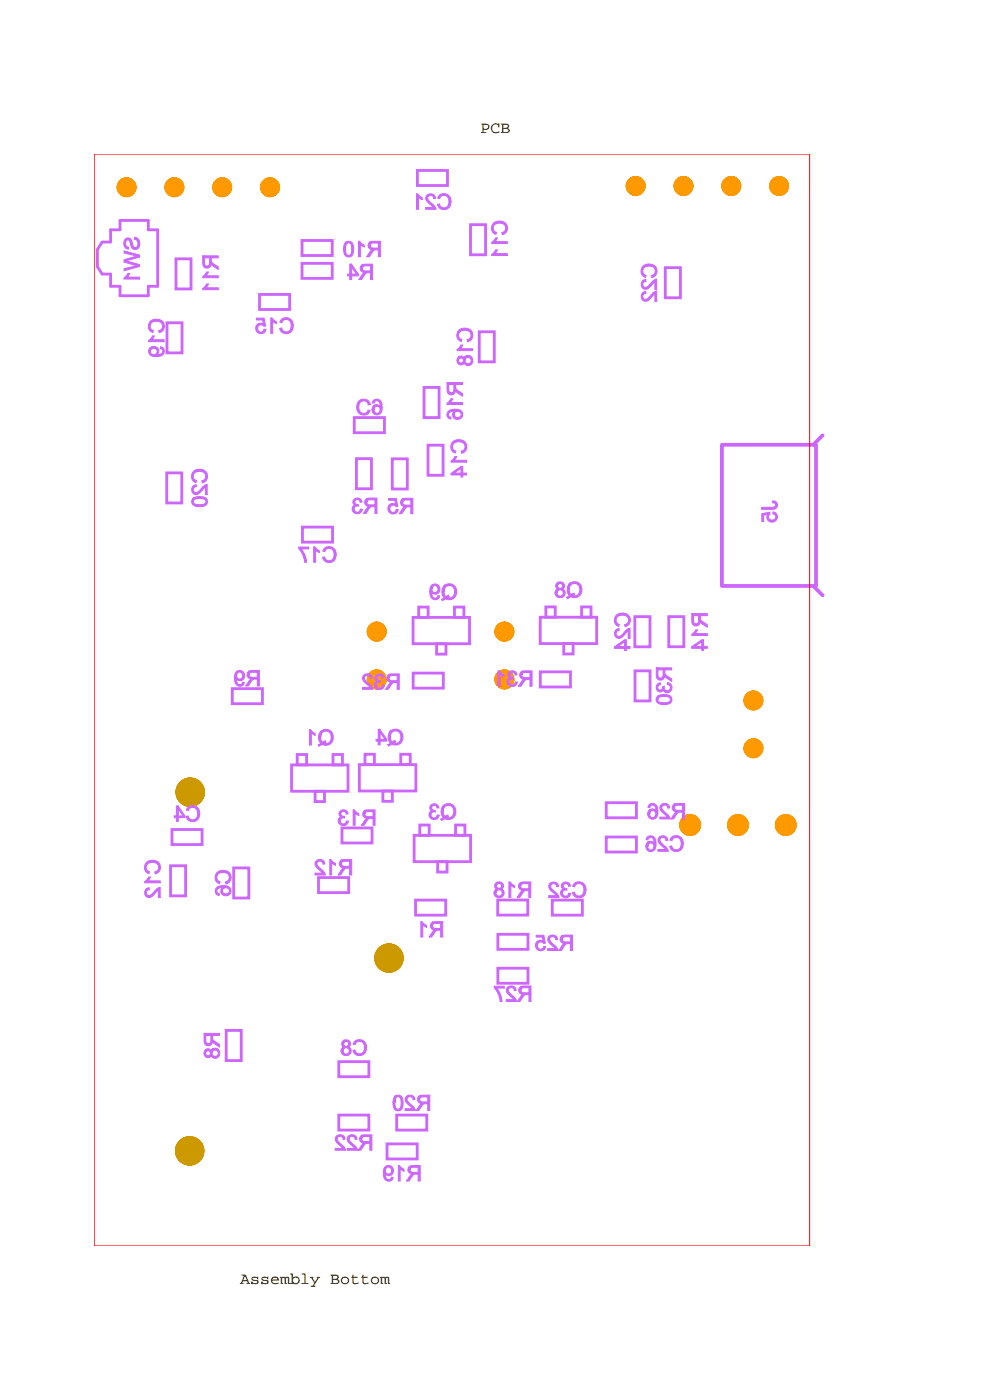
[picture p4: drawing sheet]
<svg xmlns="http://www.w3.org/2000/svg" width="210mm" height="297mm" viewBox="0 0 210 297" stroke-linecap="round" stroke-linejoin="round" font-family="sans-serif">
<!-- layer: 4 -->
<g fill="none" stroke="#c6f" stroke-width=".6">
<path d="M88.5 36.2h6.4v3.2h-6.4zM23.5 48.8h2v-2h6v2h1.9v11.9h-1.9v2h-6v-2h-2v-2.6h-1.8l-1-1.5v-3.6l1-1.7h1.8zM37.3 54.9h3.2v6.4h-3.2zM64.1 51h6.4v3.2h-6.4zM64.1 55.9h6.4v3.2h-6.4zM99.8 47.7h3.2v6.3h-3.2zM141.1 56.8h3.2v6.4h-3.2zM35.4 68.5h3.2v6.4h-3.2zM55.1 62.5h6.3v3.2h-6.3zM101.7 70.4h3.1v6.4h-3.1zM75.1 88.6h6.4v3.2h-6.4zM75.6 97.3h3.2v6.4h-3.2z"/>
<path d="M83.2 97.3h3.2v6.4h-3.2zM89.9 82.2h3.2v6.4h-3.2zM90.8 94.4h3.2v6.4h-3.2zM35.4 100.3h3.2v6.4h-3.2zM64.2 111.8h6.3v3.2h-6.3zM87.6 131h12v5.6h-12zM88.8 128.8h2v2.2h-2zM92.6 136.6h2v2.2h-2zM96.4 128.8h2v2.2h-2zM114.6 130.9h12v5.6h-12zM115.8 128.7h2v2.2h-2zM119.6 136.5h2v2.2h-2z"/>
<path d="M123.4 128.7h2v2.2h-2zM134.7 130.8h3.2v6.4h-3.2zM141.9 130.8h3.1v6.4h-3.1zM49.3 146.1h6.4v3.2h-6.4zM87.6 142.8h6.4v3.2h-6.4zM114.6 142.5h6.4v3.2h-6.4zM134.7 142.3h3.2v6.4h-3.2zM36.5 176h6.4v3.2h-6.4zM61.8 162.3h12v5.6h-12zM63 160.1h2v2.2h-2zM66.8 167.9h2v2.1h-2zM70.6 160.1h2v2.2h-2z"/>
<path d="M72.5 175.6h6.4v3.2h-6.4zM76.2 162.2h12v5.6h-12zM77.4 160h2v2.2h-2zM81.2 167.8h2v2.2h-2zM85 160h2v2.2h-2zM87.8 177.2h12v5.6h-12zM89 175h2v2.2h-2zM96.6 175h2v2.2h-2zM128.6 170.3h6.4v3.2h-6.4zM128.6 177.6h6.4v3.1h-6.4zM36.2 183.7h3.2v6.3h-3.2zM49.6 184.1h3.2v6.4h-3.2z"/>
<path d="M67.6 186.2h6.4v3.2h-6.4zM88.1 190.9h6.4v3.2h-6.4zM92.8 182.8h2v2.2h-2zM105.6 190.9h6.4v3.2h-6.4zM105.6 198.2h6.4v3.2h-6.4zM117.1 190.9h6.4v3.2h-6.4zM48 218.6h3.2v6.4h-3.2zM105.6 205.4h6.4v3.2h-6.4zM71.9 236.5h6.3v3.2h-6.3zM71.9 225.2h6.3v3.2h-6.3zM84.1 236.5h6.4v3.2h-6.4zM82.1 242.7h6.4v3.2h-6.4z"/>
</g>
<path d="M153.1 94.4h20v29.9h-20zM174.5 92.4l-2 2M172.5 124.3l2 2" fill="none" stroke="#c6f" stroke-width=".79"/>
<path d="M20 32.7h151.7v231.6h-151.7z" fill="none" stroke="#f00" stroke-width=".21"/>
<g fill="#f90" stroke="#f90" stroke-width=".21">
<circle cx="107" cy="134" r="2"/>
<circle cx="159.8" cy="158.7" r="1.99"/>
<circle cx="159.8" cy="148.6" r="1.99"/>
<circle cx="79.9" cy="134" r="2"/>
<circle cx="156.5" cy="175" r="2.2"/>
<circle cx="166.7" cy="175" r="2.2"/>
<circle cx="146.4" cy="175" r="2.2"/>
<circle cx="155.1" cy="39.5" r="1.99"/>
<circle cx="145" cy="39.5" r="1.99"/>
<circle cx="134.8" cy="39.5" r="1.99"/>
<circle cx="165.3" cy="39.5" r="1.99"/>
<circle cx="47.1" cy="39.7" r="1.99"/>
<circle cx="37" cy="39.7" r="1.99"/>
<circle cx="26.8" cy="39.7" r="1.99"/>
<circle cx="57.3" cy="39.7" r="1.99"/>
</g>
<g fill="#c90" stroke="#c90" stroke-width=".21">
<circle cx="40.2" cy="244.1" r="3"/>
<circle cx="82.5" cy="203.2" r="2.99"/>
<circle cx="40.3" cy="168" r="3"/>
</g>
<g font-size="4.8" fill="#c6f">
<text x="87.3" y="44.3">C21</text>
<text x="72.5" y="54.4">R10</text>
<text x="73.4" y="59.2">R4</text>
<text x="107.6" y="55.2" transform="rotate(-90 107.6 55.2)">C11</text>
<text x="29.6" y="60.3" transform="rotate(-90 29.6 60.3)">SW1</text>
<text x="46.3" y="62.5" transform="rotate(-90 46.3 62.5)">R11</text>
<text x="139.3" y="64.4" transform="rotate(-90 139.3 64.4)">C22</text>
<text x="53.9" y="70.7">C15</text>
<text x="34.8" y="76.1" transform="rotate(-90 34.8 76.1)">C19</text>
<text x="100.2" y="78" transform="rotate(-90 100.2 78)">C18</text>
<text x="81.4" y="84.8" transform="rotate(-180 81.4 84.8)">C9</text>
<text x="98.1" y="89.4" transform="rotate(-90 98.1 89.4)">R16</text>
<text x="99" y="101.6" transform="rotate(-90 99 101.6)">C14</text>
<text x="44" y="107.9" transform="rotate(-90 44 107.9)">C20</text>
<text x="74.3" y="108.9">R3</text>
<text x="82" y="108.9">R5</text>
<text x="164.8" y="111.1" transform="rotate(-90 164.8 111.1)">J5</text>
<text x="63" y="119.2">C17</text>
<text x="90.4" y="127.1">Q9</text>
<text x="117" y="126.7">Q8</text>
<text x="133.6" y="138.4" transform="rotate(-90 133.6 138.4)">C24</text>
<text x="150" y="138.4" transform="rotate(-90 150 138.4)">R14</text>
<text x="49.4" y="145.5">R9</text>
<text x="76.4" y="146.2">R32</text>
<text x="104.6" y="145.5">R31</text>
<text x="142.5" y="149.9" transform="rotate(-90 142.5 149.9)">R30</text>
<text x="64.2" y="158">Q1</text>
<text x="79" y="157.9">Q4</text>
<text x="90.2" y="173.7">Q3</text>
<text x="137" y="173.7">R26</text>
<text x="36.6" y="174.2">C4</text>
<text x="71.3" y="175">R13</text>
<text x="66.4" y="185.6">R12</text>
<text x="136.6" y="180.5">C26</text>
<text x="34" y="190.9" transform="rotate(-90 34 190.9)">C12</text>
<text x="49" y="190.4" transform="rotate(-90 49 190.4)">C6</text>
<text x="104.4" y="190.3">R18</text>
<text x="115.9" y="190.3">C32</text>
<text x="88.3" y="198.7">R1</text>
<text x="113.2" y="201.6">R25</text>
<text x="104.4" y="212.4">R27</text>
<text x="46.6" y="224.8" transform="rotate(-90 46.6 224.8)">R8</text>
<text x="72" y="223.8">C8</text>
<text x="82.9" y="235.5">R20</text>
<text x="70.6" y="243.9">R22</text>
<text x="80.9" y="250.5">R19</text>
</g>
<g font-size="3.5">
<text x="102" y="28.2">PCB</text>
<text x="51" y="272.3">Assembly Bottom</text>
</g>
</svg>
